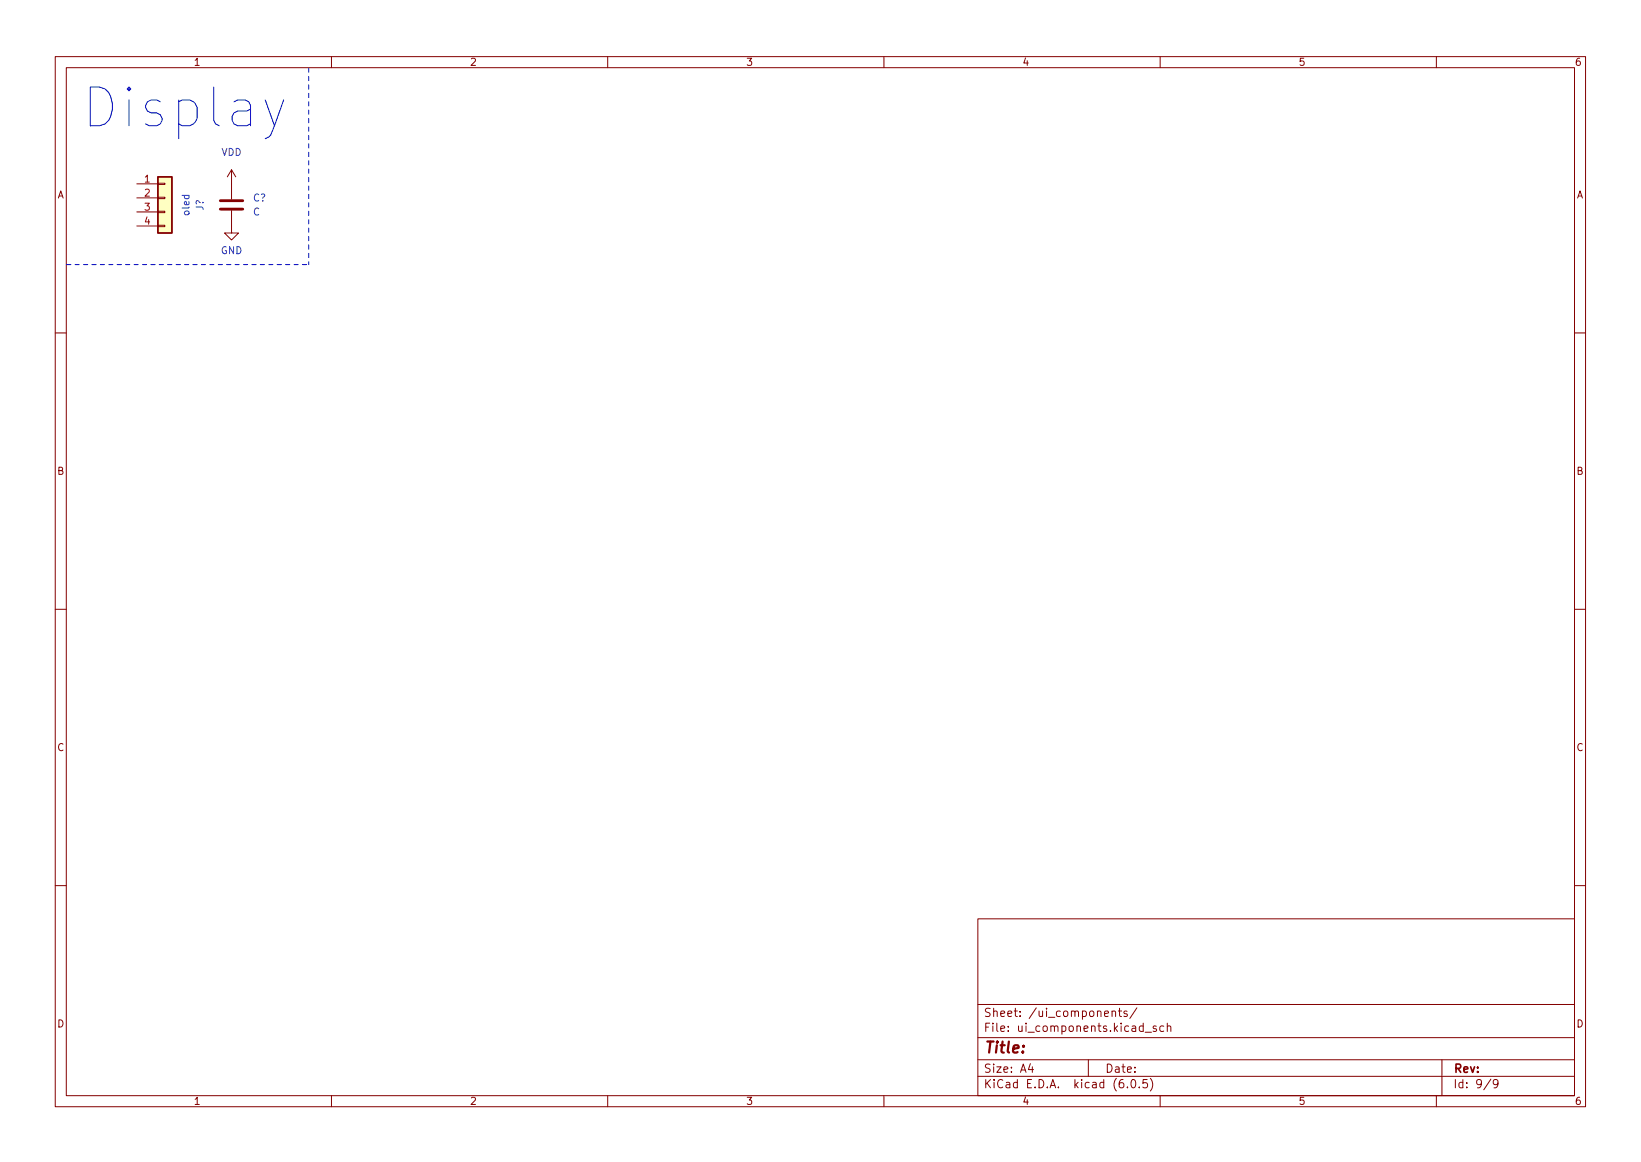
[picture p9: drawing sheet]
<svg xmlns="http://www.w3.org/2000/svg" width="297mm" height="210mm" viewBox="0 0 297 210" stroke-linecap="round" stroke-linejoin="round" font-family="sans-serif">
<g fill="none" stroke="#840000" stroke-width=".18">
<path d="M10 10.2h277v190.1h-277zM12 12.2h273v186.1h-273zM60 10.2v2M110 10.2v2M160 10.2v2M210 10.2v2M260 10.2v2M24.8 33.3h3.8M24.8 35.8h3.8M24.8 38.3h3.8M28.6 38.2h1.2v.3h-1.2zM28.6 35.7h1.2v.2h-1.2z"/>
<path d="M28.6 33.1h1.2v.3h-1.2zM41.9 38.1v4.1h1.3l-1.3 1.2-1.3-1.2h1.3M41.9 30.7v5.4M41.9 30.7l-.8 1.3M41.9 30.7l.8 1.3M24.8 40.9h3.8M28.6 40.8h1.2v.2h-1.2zM10 60.2h2M285 60.2h2M10 110.2h2M285 110.2h2M10 160.2h2"/>
<path d="M177 166.3h108v32h-108zM285 160.2h2M60 198.3v2M110 198.3v2M160 198.3v2M177 194.8h108M177 191.8h108M177 187.8h108M177 181.8h108M186.5 192.5l-.4 1h1M186.9 193v1M197 191.8v3"/>
<path d="M201.3 183.1l.2-.2 .4 .1v.9M201.3 182.9v1M202.4 182.9h.6M202.6 182.4v1.3l.4 .2M204 183l-.4-.1-.2 .2 .1 .3 .5 .1v.4h-.6M204.1 196.7v.1M204.9 195.4l.2-.1a.8 .8 0 0 1 .5 .8 .8 .8 0 0 1-.5 .7 1 1 0 0 1-.2-1.4zM205.8 182.4l-1.3 1.9M206.2 196.7v.1M207.3 186.8h1.1M207.6 195.3h-.7v.7l.2-.1 .5 .1 .1 .2-.1 .5-.2 .1-.5-.1M208.2 195.1a1.72 1.72 0 0 1 0 2.3"/>
<path d="M209.3 185.7l-.4-.1-.2 .2 .1 .3 .5 .1v.4h-.6M210 198.3v2M210.6 185.7l-.4-.1-.3 .3v.4l.2 .3h.5M211.3 185.8l.2-.2 .4 .1v.9M211.3 185.1v1.5M260 198.3v2M261 191.8v6.5M269.9 195.3l-1.3 1.9M271.2 196l-.3 .3h-.3l-.3-.3 .1-.6 .5-.1 .2 .2a.99 .99 0 0 1-.4 1.3h-.3"/>
</g>
<path d="M39.9 37.8h4M39.9 36.3h4" fill="none" stroke="#840000" stroke-width=".51"/>
<path d="M28.6 32h2.5v10.2h-2.5z" fill="#ffffc2" stroke="#ffffc2" stroke-width=".18"/>
<path d="M28.6 32h2.5v10.2h-2.5z" fill="none" stroke="#840000" stroke-width=".25"/>
<path d="M51.3 18.1l-2.3 6.3-.3 .4-.7 .3" fill="none" stroke="#0000c2" stroke-width=".18"/>
<path d="M55.9 12.3v35.6M12.1 47.9h43.8" fill="none" stroke="#0000c2" stroke-width=".18" stroke-dasharray=".8 .8"/>
<text font-size="9.7" fill="#0000c2" x="14.6" y="23.1">Display</text>
<text font-size="2.8" fill="#840000" x="178" y="190.6">Title:</text>
<g font-size="2.1" fill="#840000">
<text x="178" y="184">Sheet: /ui_components/</text>
<text x="178" y="186.7">File: ui_components.kicad_sch</text>
<text x="178" y="196.9">KiCad E.D.A. kicad (6.0.5)</text>
<text x="178" y="194.1">Size: A4</text>
<text x="200" y="194.1">Date:</text>
<text x="263" y="194.1">Rev:</text>
<text x="263" y="196.9">Id: 9/9</text>
</g>
<g font-size="1.8" fill="#840000">
<text x="35" y="11.9">1</text>
<text x="85" y="11.9">2</text>
<text x="135" y="11.9">3</text>
<text x="185" y="11.9">4</text>
<text x="235" y="11.9">5</text>
<text x="285" y="11.9">6</text>
<text x="10.3" y="35.9">A</text>
<text x="285.3" y="35.9">A</text>
<text x="10.3" y="85.9">B</text>
<text x="285.3" y="85.9">B</text>
<text x="10.3" y="135.9">C</text>
<text x="285.3" y="135.9">C</text>
<text x="10.3" y="185.9">D</text>
<text x="285.3" y="185.9">D</text>
<text x="35" y="199.9">1</text>
<text x="85" y="199.9">2</text>
<text x="135" y="199.9">3</text>
<text x="185" y="199.9">4</text>
<text x="235" y="199.9">5</text>
<text x="285" y="199.9">6</text>
</g>
<g font-size="1.8" fill="#006464">
<text x="40" y="28.2">VDD</text>
<text x="34.3" y="38.9" transform="rotate(-90 34.3 38.9)">oled</text>
<text x="36.8" y="38.1" transform="rotate(-90 36.8 38.1)">J?</text>
<text x="45.8" y="39">C</text>
<text x="45.8" y="36.4">C?</text>
<text x="39.9" y="46">GND</text>
</g>
<g font-size="1.8" fill="#a90000">
<text x="26.2" y="33">1</text>
<text x="26.2" y="35.6">2</text>
<text x="26.2" y="38.1">3</text>
<text x="26.2" y="40.6">4</text>
</g>
</svg>
